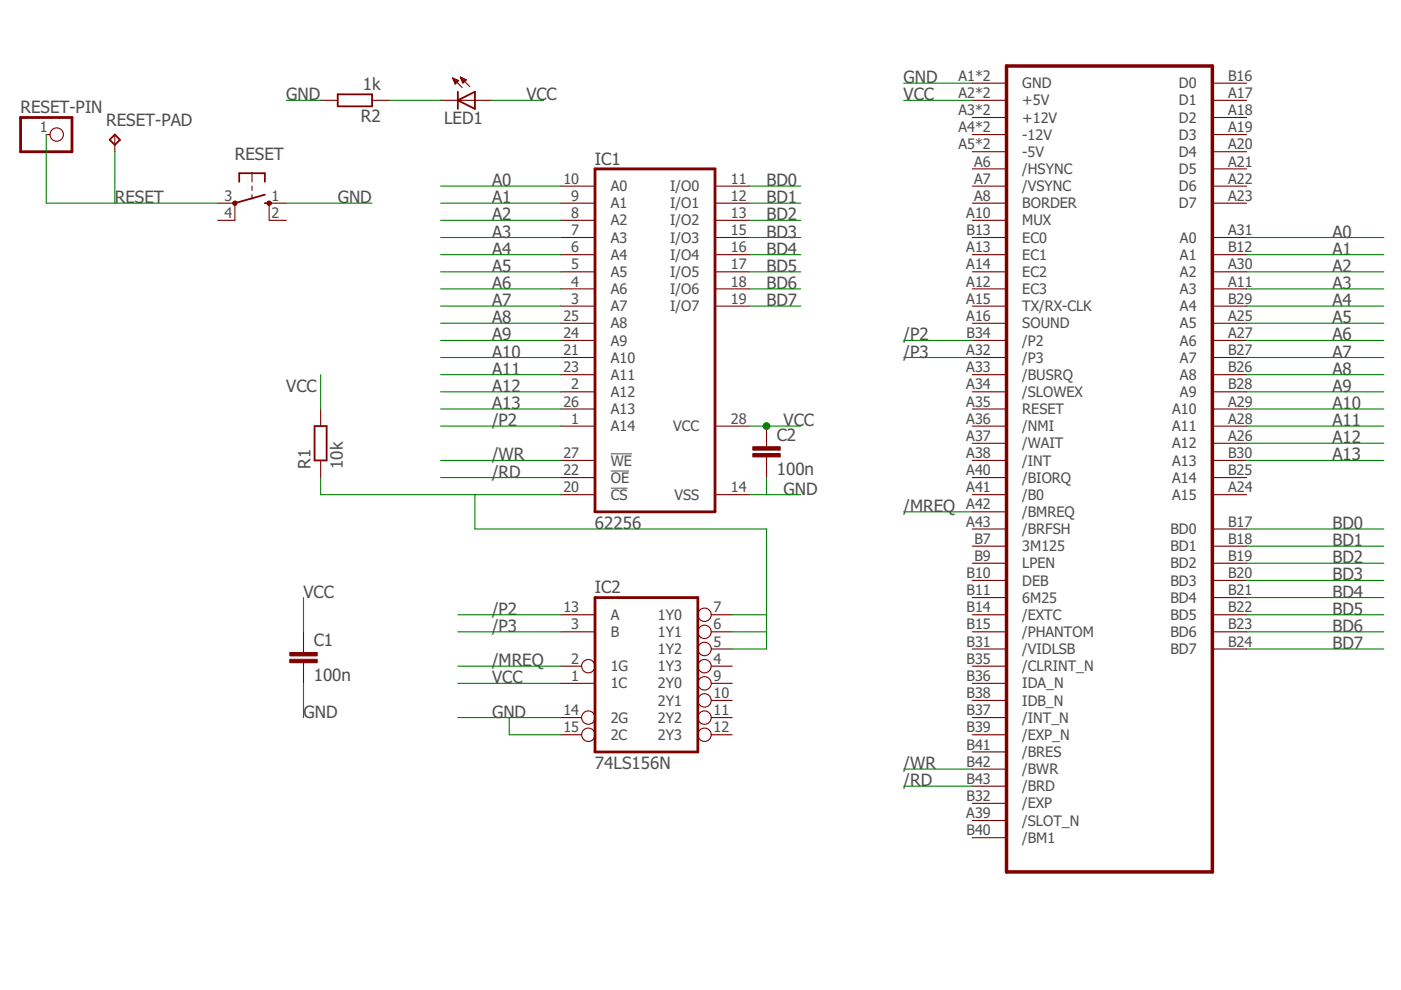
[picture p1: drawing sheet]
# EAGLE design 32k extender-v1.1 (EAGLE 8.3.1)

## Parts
C1  100n  C2.5/2  [C2.5-2]
C2  100n  C2.5/2  [C2.5-2]
IC1  62256  62256P  [DIL28-6]
IC2  74LS156N  [DIL16]
LED1  LED5MM  [LED5MM]
R1  10k  R-EU_0204/5  [0204/5]
R2  1k  R-EU_0204/5  [0204/5]
RESET  10-XX  [B3F-10XX]
RESET-PAD  TPTP13SQ  [TP13SQ]
RESET-PIN  PINHD-1X1  [1X01]
U$1  TVC-EXP-HBA  [TVC-EXP-EDGE]

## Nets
/MREQ: IC2.2(1G) U$1.A42(/BMREQ)
/P2: IC1.1(A14) IC2.13(A) U$1.B34(/P2)
/P3: IC2.3(B) U$1.A32(/P3)
/RD: IC1.22(!OE) U$1.B43(/BRD)
/WR: IC1.27(!WE) U$1.B42(/BWR)
A0: IC1.10(A0) U$1.A31(A0)
A1: IC1.9(A1) U$1.B12(A1)
A2: IC1.8(A2) U$1.A30(A2)
A3: IC1.7(A3) U$1.A11(A3)
A4: IC1.6(A4) U$1.B29(A4)
A5: IC1.5(A5) U$1.A25(A5)
A6: IC1.4(A6) U$1.A27(A6)
A7: IC1.3(A7) U$1.B27(A7)
A8: IC1.25(A8) U$1.B26(A8)
A9: IC1.24(A9) U$1.B28(A9)
A10: IC1.21(A10) U$1.A29(A10)
A11: IC1.23(A11) U$1.A28(A11)
A12: IC1.2(A12) U$1.A26(A12)
A13: IC1.26(A13) U$1.B30(A13)
BD0: IC1.11(I/O0) U$1.B17(BD0)
BD1: IC1.12(I/O1) U$1.B18(BD1)
BD2: IC1.13(I/O2) U$1.B19(BD2)
BD3: IC1.15(I/O3) U$1.B20(BD3)
BD4: IC1.16(I/O4) U$1.B21(BD4)
BD5: IC1.17(I/O5) U$1.B22(BD5)
BD6: IC1.18(I/O6) U$1.B23(BD6)
BD7: IC1.19(I/O7) U$1.B24(BD7)
GND [power]: C1.2 C2.2 IC1.14(VSS) IC2.14(2G) IC2.15(2C) R2.2 RESET.1(S) U$1.A1(GND) U$1.B1(GND)
N$1: IC1.20(!CS) IC2.5(1Y2) IC2.6(1Y1) IC2.7(1Y0) R1.1
N$3: LED1.K(C) R2.1
RESET: RESET-PAD.TP RESET-PIN.1 RESET.3(P)
VCC [power]: C1.1 C2.1 IC1.28(VCC) IC2.1(1C) LED1.A R1.2 U$1.A2(+5V) U$1.B2(+5V)
Unconnected: IC2.4(1Y3) IC2.9(2Y0) IC2.10(2Y1) IC2.11(2Y2) IC2.12(2Y3) RESET.2(S1) RESET.4(P1) U$1.A3(+12V) U$1.A4(-12V) U$1.A5(-5V) U$1.A6(/HSYNC) U$1.A7(/VSYNC) U$1.A8(BORDER) U$1.A10(MUX) U$1.A12(EC3) U$1.A13(EC1) U$1.A14(EC2) U$1.A15(TX/RX-CLK) U$1.A16(SOUND) U$1.A17(D1) U$1.A18(D2) U$1.A19(D3) U$1.A20(D4) U$1.A21(D5) U$1.A22(D6) U$1.A23(D7) U$1.A24(A15) U$1.A33(/BUSRQ) U$1.A34(/SLOWEX) U$1.A35(RESET) U$1.A36(/NMI) U$1.A37(/WAIT) U$1.A38(/INT) U$1.A39(/SLOT_N) U$1.A40(/BIORQ) U$1.A41(/B0) U$1.A43(/BRFSH) U$1.B3(+12V) U$1.B4(-12V) U$1.B5(-5V) U$1.B7(3M125) U$1.B9(LPEN) U$1.B10(DEB) U$1.B11(6M25) U$1.B13(EC0) U$1.B14(/EXTC) U$1.B15(/PHANTOM) U$1.B16(D0) U$1.B25(A14) U$1.B31(/VIDLSB) U$1.B32(/EXP) U$1.B35(/CLRINT_N) U$1.B36(IDA_N) U$1.B37(/INT_N) U$1.B38(IDB_N) U$1.B39(/EXP_N) U$1.B40(/BM1) U$1.B41(/BRES)

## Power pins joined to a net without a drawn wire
GND: IC2.8(GND)
VCC: IC2.16(VCC)
